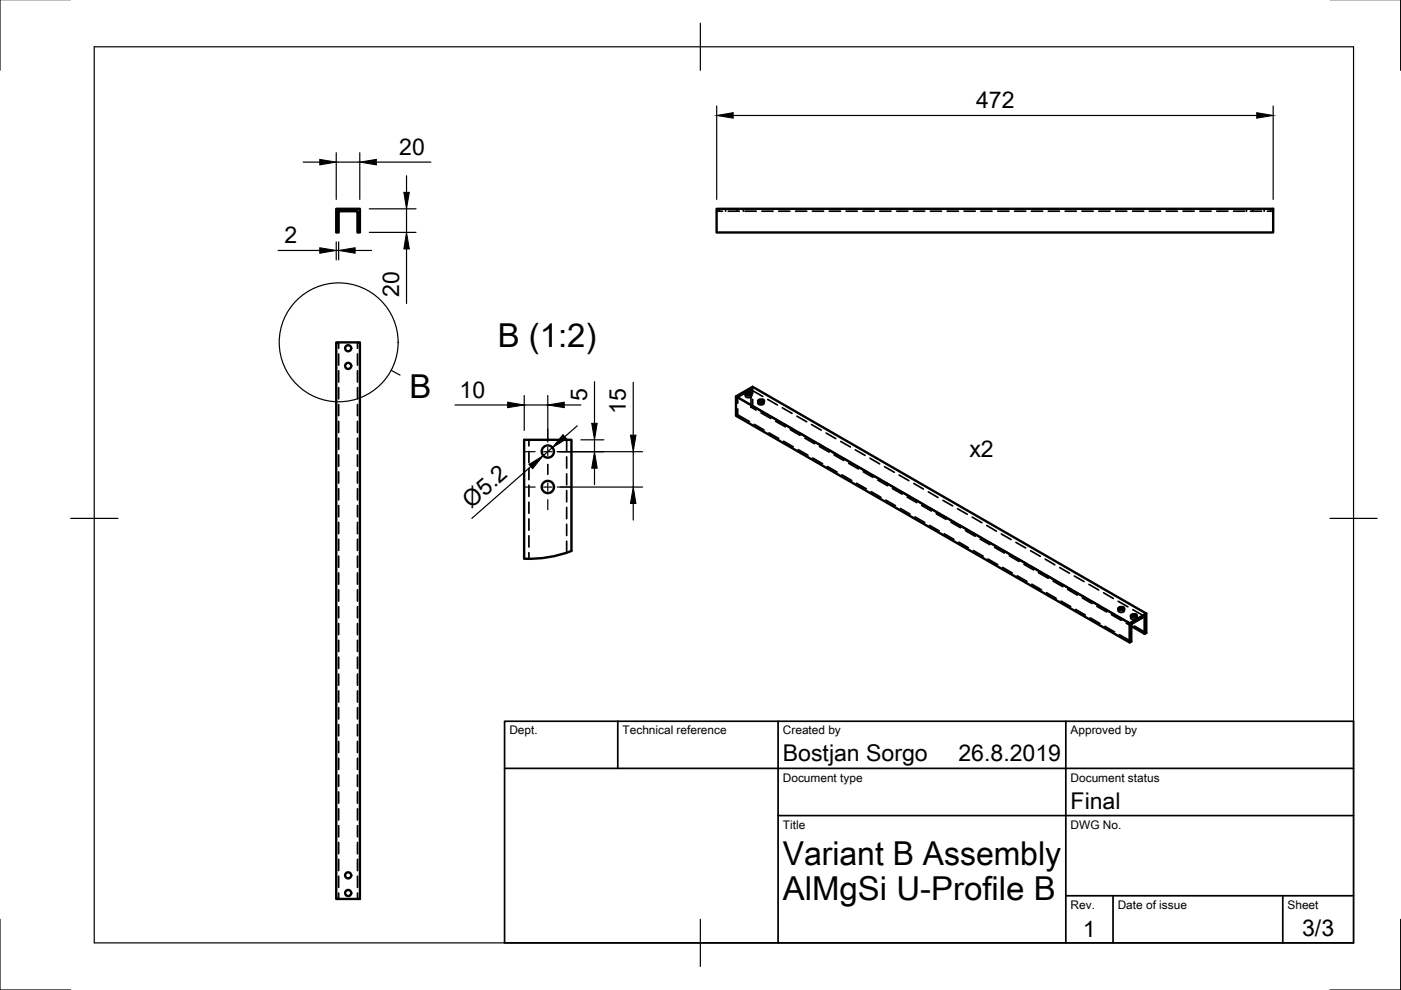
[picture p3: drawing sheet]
<svg xmlns="http://www.w3.org/2000/svg" width="297mm" height="210mm" viewBox="0 0 297 210" stroke-linecap="round" stroke-linejoin="round" font-family="sans-serif">
<!-- layer: Visible -->
<g fill="none" stroke="#000" stroke-width=".51">
<path d="M71.3 44.3h5v5h-.5v-4.5h-4v4.5h-.5zM151.9 44.3h118v5h-118zM71.3 72.6h5v118h-5zM156 84v4.2l83.5 48 .4-.2v-3.7l2.8-1.6v3.7M158.1 83.4a.71 .71 0 0 1 1.2 .2 .71 .71 0 0 1-1.2-.2zM158.2 83.7l.5-.1 .5 .1M159.2 83.7v.1M160.7 85a.71 .71 0 0 1 1.3 .1 .71 .71 0 0 1-1.3-.1zM160.8 85.3l.6-.2 .5 .2M121.2 116.8v-23.5h-10.1l.1 25.2a25.2 25.2 0 0 0 10-1.7M237.1 129a.71 .71 0 0 1 1.3 .2 .71 .71 0 0 1-1.3-.2zM237.2 129.3l.5-.2 .6 .2"/>
<path d="M239.5 132.1l3.5-2-83.4-48.1-3.6 2 83.5 48.1v4.1M239.8 130.5a.71 .71 0 0 1 1.2 .2 .71 .71 0 0 1-1.2-.2zM239.9 130.8l.5-.2 .5 .2M239.9 132.8l2.8 1.6M243 130.1v4.1l-.3 .2"/>
<circle cx="73.8" cy="73.8" r=".65"/>
<circle cx="73.8" cy="77.6" r=".65"/>
<circle cx="116.2" cy="95.7" r="1.3"/>
<circle cx="116.2" cy="103.3" r="1.3"/>
<circle cx="73.8" cy="189.3" r=".65"/>
<circle cx="73.8" cy="185.6" r=".65"/>
</g>
<!-- layer: Hidden -->
<g fill="none" stroke="#000" stroke-width=".36">
<path d="M73.2 44.3v.5M74.4 44.3v.5M151.9 44.8h1.3M152.5 44.3v.5M153.8 44.3v.5M154.4 44.8h2.4M156.3 44.3v.5M157.6 44.3v.5M157.9 44.8h2.4M161.5 44.8h2.4M165.1 44.8h2.4M168.7 44.8h2.3"/>
<path d="M172.2 44.8h2.4M175.8 44.8h2.4M179.4 44.8h2.4M183 44.8h2.3M186.5 44.8h2.4M190.1 44.8h2.4M193.7 44.8h2.3M197.3 44.8h2.3M200.8 44.8h2.4M204.4 44.8h2.4M208 44.8h2.3M211.5 44.8h2.4"/>
<path d="M215.1 44.8h2.4M218.7 44.8h2.4M222.2 44.8h2.4M225.8 44.8h2.4M229.4 44.8h2.4M233 44.8h2.4M236.5 44.8h2.4M240.1 44.8h2.4M243.7 44.8h2.4M247.2 44.8h2.4M250.8 44.8h2.4M254.4 44.8h2.4"/>
<path d="M258 44.8h2.3M261.5 44.8h2.4M264.3 44.3v.5M265.1 44.8h2.4M265.6 44.3v.5M268 44.3v.5M268.7 44.8h1.2M269.3 44.3v.5M71.8 72.6v1.2M71.8 75v2.4M71.8 78.6v2.4M75.8 72.6v1.2"/>
<path d="M75.8 75v2.4M75.8 78.6v2.4M71.8 82.2v2.4M71.8 85.8v2.3M71.8 89.3v2.4M71.8 92.9v2.4M71.8 96.5v2.4M75.8 82.2v2.4M75.8 85.8v2.3M75.8 89.3v2.4M75.8 92.9v2.4M75.8 96.5v2.4"/>
<path d="M112.1 93.3v1.2M112.1 95.7v2.4M112.1 99.3v2.4M120.1 93.3v2.4M120.1 96.9v2.3M156 88.2l.4-.3 2.5 1.5M156.4 84.3l2.5 1.4M156.4 84.3v1.2M156.4 86.7v1.2M158.1 83.5v.5M158.2 83.7a.45 .45 0 0 0 .1 .6 .45 .45 0 0 0 .5 0 .37 .37 0 0 0 .5-.1 .37 .37 0 0 0-.1-.5M159.2 86.3l1.1 .6"/>
<path d="M159.2 82.6v3.7M159.2 82.6l2.5 1.5M159.2 82.6l-2.8 1.7M159.3 83.5v.5M159.6 82v1.5M159.6 84.7v1.4M159.6 86.1l2.5 1.5M159.6 86.1l-.4 .2M159.9 90l2.1 1.2M159.9 86.3l2.1 1.2M160.7 85.1v.4M160.8 85.3a.45 .45 0 0 0 .1 .5 .45 .45 0 0 0 .6 0h.1a.33 .33 0 0 0 .3-.1 .33 .33 0 0 0 0-.4"/>
<path d="M161.4 87.5l2 1.2M162 85.1v.4M162.8 84.7l2 1.2M163 91.8l2.1 1.2M163 88.1l2.1 1.2M163.1 88.2l2.1 1.1M164.4 89.3l2.1 1.2M165.9 86.5l2 1.1M166.1 93.5l2.1 1.2M166.1 89.9l2.2 1.2M167.6 91.1l2 1.2M169 88.2l2 1.2"/>
<path d="M169.2 95.3l2.1 1.2M169.2 91.6l2.1 1.2M169.3 91.7l2.1 1.2M170.6 92.9l2.1 1.2M172.1 90l2 1.2M172.3 97.1l2.1 1.2M172.3 93.4l2.2 1.3M173.7 94.7l2.1 1.2M175.2 91.8l2 1.2M175.4 98.9l2.1 1.2M175.4 95.2l2.1 1.2M175.5 95.3l2.1 1.2"/>
<path d="M176.8 96.4l2.1 1.2M178.2 93.6l2.1 1.2M178.5 97l2.1 1.2M178.6 97.1l2.1 1.1M179.9 98.2l2.1 1.2M181.3 95.4l2.1 1.2M181.6 98.8l2.2 1.2M184.4 97.1l2.1 1.3M187.5 98.9l2.1 1.2M71.8 100v2.4M71.8 103.6v2.4M71.8 107.2v2.4"/>
<path d="M71.8 110.8v2.3M71.8 114.3v2.4M71.8 117.9v2.4M75.8 100v2.4M75.8 103.6v2.4M75.8 107.2v2.4M75.8 110.8v2.3M75.8 114.3v2.4M75.8 117.9v2.4M112.1 102.9v2.4M112.1 106.5v2.3M112.1 110v2.4"/>
<path d="M112.1 113.6v2.4M112.1 117.2v1.3M120.1 100.4v2.4M120.1 104v2.4M120.1 107.6v2.4M120.1 111.2v2.4M120.1 114.7v2.5M178.5 100.7l2.1 1.2M181.6 102.5l2.1 1.1M183 100l2.1 1.2M184.7 104.2l2.1 1.2M184.7 100.6l2.2 1.2"/>
<path d="M186.1 101.8l2.1 1.2M187.8 106l2.1 1.2M187.8 102.4l2.1 1.2M189.2 103.6l2.1 1.2M190.6 100.7l2.1 1.2M190.9 107.8l2.1 1.2M190.9 104.1l2.1 1.3M192.3 105.4l2.1 1.2M193.7 102.5l2.1 1.2M194 109.6l2.1 1.2M194 105.9l2.2 1.3M195.4 107.2l2.1 1.1"/>
<path d="M196.8 104.3l2.1 1.2M197.1 111.4l2.1 1.2M197.1 107.7l2.1 1.2M197.2 107.8l2 1.2M198.5 108.9l2.1 1.2M199.9 106.1l2.1 1.2M200.2 113.2l2 1.2M200.2 109.5l2.1 1.2M201.6 110.7l2.1 1.2M203 107.9l2.1 1.1M203.3 114.9l2 1.2M203.3 111.3l2 1.2"/>
<path d="M203.4 111.3l2 1.2M204.7 112.5l2.1 1.2M206.1 109.6l2.1 1.2M206.4 116.7l2 1.2M206.4 113l2.1 1.3M207.8 114.3l2.1 1.2M209.2 111.4l2.1 1.2M209.5 118.5l2 1.2M209.5 114.8l2 1.2M209.6 114.9l2 1.2M210.9 116.1l2.1 1.2M212.3 113.2l2.1 1.2"/>
<path d="M212.6 116.6l2 1.2M212.7 116.7l2 1.2M214 117.8l2 1.2M215.4 115l2.1 1.2M215.7 118.4l2.1 1.2M217.1 119.6l2 1.2M218.5 116.8l2.1 1.2M221.6 118.5l2 1.3M71.8 121.5v2.4M71.8 125v2.4M71.8 128.6v2.4M71.8 132.2v2.4"/>
<path d="M71.8 135.8v2.3M71.8 139.3v2.4M75.8 121.5v2.4M75.8 125v2.4M75.8 128.6v2.4M75.8 132.2v2.4M75.8 135.8v2.3M75.8 139.3v2.4M212.6 120.3l2 1.2M215.7 122.1l2 1.2M218.8 123.9l2 1.2M218.8 120.2l2.1 1.2"/>
<path d="M220.2 121.4l2 1.2M221.9 125.7l2 1.1M221.9 122l2.1 1.2M223.3 123.2l2 1.2M224.7 120.3l2.1 1.2M225 127.4l2 1.2M225 123.8l2.1 1.2M226.4 125l2 1.2M227.8 122.1l2 1.2M228 129.2l2.1 1.2M228 125.5l2.1 1.2M228.1 125.6l2.1 1.2"/>
<path d="M229.5 126.8l2 1.2M230.9 123.9l2 1.2M231.1 131l2.1 1.2M231.1 127.3l2.2 1.3M232.6 128.6l2 1.1M234 125.7l2.1 1.2M234.3 132.8l2 1.2M234.3 129.1l2.1 1.3M235.6 130.3l2.1 1.2M237.1 127.5l2 1.2M237.1 129.1v.4M237.2 129.3a.45 .45 0 0 0 .1 .5 .45 .45 0 0 0 .5 .1 .37 .37 0 0 0 .5-.2 .37 .37 0 0 0 0-.4"/>
<path d="M237.3 134.6l2.6 1.4M237.3 130.9l2.6 1.4M237.4 131l2.1 1.1M238.4 129.1v.4M238.8 132.1l1.1 .7M239.7 130.6v.4M239.8 130.8a.45 .45 0 0 0 .1 .6 .45 .45 0 0 0 .6 0h.1a.33 .33 0 0 0 .4-.2 .33 .33 0 0 0-.1-.4M240.2 129.3l2.5 1.4M240.5 132.7l2.5 1.5M241 130.6v.4M71.8 142.9v2.4M71.8 146.5v2.4"/>
<path d="M71.8 150v2.4M71.8 153.6v2.4M71.8 157.2v2.4M75.8 142.9v2.4M75.8 146.5v2.4M75.8 150v2.4M75.8 153.6v2.4M75.8 157.2v2.4M71.8 160.8v2.3M71.8 164.3v2.4M71.8 167.9v2.4M71.8 171.5v2.4"/>
<path d="M71.8 175.1v2.3M71.8 178.6v2.4M75.8 160.8v2.3M75.8 164.3v2.4M75.8 167.9v2.4M75.8 171.5v2.4M75.8 175.1v2.3M75.8 178.6v2.4M71.8 182.2v2.4M71.8 185.8v2.3M71.8 189.3v1.3M75.8 182.2v2.4"/>
<path d="M75.8 185.8v2.3M75.8 189.3v1.3"/>
</g>
<!-- layer: Border -->
<path d="M0 -.1v15M297 -.1v15M20 9.9h267v190h-267zM148.5 4.9v10M15 109.9h10M282 109.9h10M0 194.9v15h15M148.5 194.9v10M297 194.9v15h-15" fill="none" stroke="#000" stroke-width=".25"/>
<!-- layer: TitleBlock -->
<path d="M107 152.9h180v47h-180zM131 152.9v10M165 152.9v47M226 152.9v47M107 162.9h180M165 172.9h122M226 189.9h61M236 189.9v10M272 189.9v10" fill="none" stroke="#000" stroke-width=".36"/>
<!-- layer: Annotations -->
<g fill="none" stroke="#000" stroke-width=".25">
<path d="M82.9 78.5l1.9 1"/>
<circle cx="71.8" cy="72.6" r="12.6"/>
</g>
<!-- layer: Dimensions -->
<g fill="none" stroke="#000" stroke-width=".25">
<path d="M64.3 34.4h3.5M71.3 32.4v9.9M71.3 34.4h5M76.3 32.4v9.9M79.8 34.4h11.6M86.2 37.3v3.5M152 22.5v19.8M155.4 24.5h111M269.9 22.5v19.8M59 53.1h8.8M71.3 51.3v3.8M71.3 53.1h.5"/>
<path d="M71.8 51.3v3.8M75.3 53.1h3.5M78.3 44.3h9.9M78.3 49.3h9.9M86.2 44.3v5M86.2 52.8v11.5M96.5 85.9h11.1M111.1 83.9v7.4M111.1 85.9h5M112.5 98.9l-12.5 11M116.1 83.9v9.9M117.1 94.9l-1.9 1.7"/>
<path d="M118.2 95.8h18M119.6 85.9h3.5M122.4 90.3l-2.7 2.3M123.1 93.3h4.9M126 80.9v8.9M126 93.3v2.5M126 99.3v3.5M134.3 81.1v11.2M134.3 95.8v7.5M118.2 103.3h18M134.3 106.8v3.5"/>
</g>
<g fill="#000" stroke="#000" stroke-width=".21">
<path d="M67.8 33.8l3.5 .6-3.5 .6zM76.3 34.4l3.5-.6v1.2zM152 24.5l3.4-.6v1.2zM266.4 23.9l3.5 .6-3.5 .6zM67.8 52.5l3.5 .6-3.5 .6zM71.8 53.1l3.5-.6v1.2zM85.6 40.8h1.2l-.6 3.5zM86.2 49.3l.6 3.5h-1.2zM107.6 85.3l3.5 .6-3.5 .5zM112.1 98.5l3.1-1.9-2.3 2.8zM119.4 92.2l.7 .8-3 1.9zM116.1 85.9l3.5-.6v1.1z"/>
<path d="M126 95.8l.6 3.5h-1.1zM125.5 89.8h1.1l-.6 3.5zM133.7 92.3h1.1l-.5 3.5zM134.3 103.3l.5 3.5h-1.1z"/>
</g>
<!-- layer: Center Lines -->
<path d="M111.3 95.8h2.2M115.3 95.8h1.7M116.1 91v2.1M116.1 94.9v1.8M116.1 98.4v2.2M118.8 95.8h2.1M111.3 103.3h2.2M115.3 103.3h1.7M116.1 102.4v1.8M116.1 105.9v2.2M118.8 103.3h2.1" fill="none" stroke="#000" stroke-width=".25"/>
<g font-size="7">
<text x="105.5" y="73.5">B (1:2)</text>
<text x="86.8" y="84.4">B</text>
<text x="166" y="183.4">Variant B Assembly</text>
<text x="166" y="190.9">AlMgSi U-Profile B</text>
</g>
<g font-size="4.9">
<text x="207" y="23">472</text>
<text x="84.6" y="32.8">20</text>
<text x="60.3" y="51.6">2</text>
<text x="84.6" y="63" transform="rotate(-90 84.6 63)">20</text>
<text x="97.4" y="84.3">10</text>
<text x="124.5" y="85" transform="rotate(-90 124.5 85)">5</text>
<text x="132.7" y="87.8" transform="rotate(-90 132.7 87.8)">15</text>
<text x="205.5" y="96.9">x2</text>
<text x="99.9" y="107.8" transform="rotate(-41 99.9 107.8)">Ø5.2</text>
<text x="166" y="161.4">Bostjan Sorgo</text>
<text x="203.2" y="161.4">26.8.2019</text>
<text x="227" y="171.4">Final</text>
<text x="229.6" y="198.6">1</text>
<text x="276.1" y="198.5">3/3</text>
</g>
<g font-size="2.5">
<text x="108" y="155.7">Dept.</text>
<text x="132" y="155.7">Technical reference</text>
<text x="166" y="155.7">Created by</text>
<text x="227" y="155.7">Approved by</text>
<text x="166" y="165.7">Document type</text>
<text x="227" y="165.7">Document status</text>
<text x="166" y="175.7">Title</text>
<text x="227" y="175.7">DWG No.</text>
<text x="227" y="192.7">Rev.</text>
<text x="237" y="192.7">Date of issue</text>
<text x="273" y="192.7">Sheet</text>
</g>
</svg>
